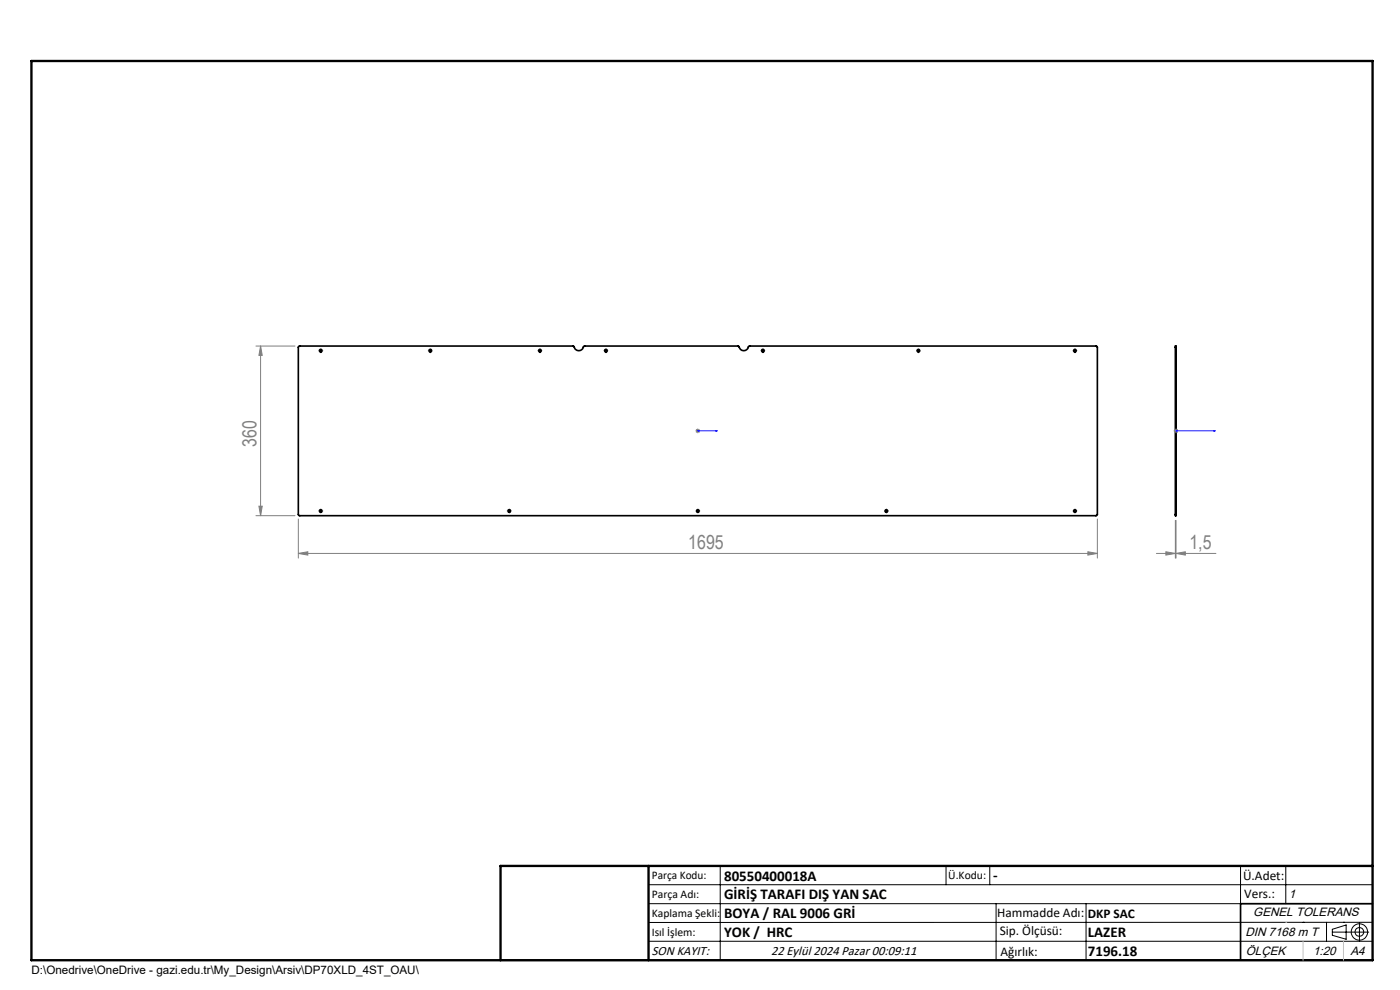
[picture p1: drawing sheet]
<svg xmlns="http://www.w3.org/2000/svg" width="297mm" height="210mm" viewBox="0 0 297 210" stroke-linecap="round" stroke-linejoin="round" font-family="sans-serif">
<g fill="none" stroke="#000" stroke-width=".35">
<path d="M63.4 73.5l58.3-.1a1.12 1.12 0 0 0 1.1 1 1.12 1.12 0 0 0 1.1-1h32.7a1.24 1.24 0 0 0 1.9 .7l.5-.7h73.6l.2 .2v35.5l-.2 .3h-169.1l-.2-.3zM249.3 73.7v-.3h.2v.3M249.3 73.7h.2M249.3 73.7v35.4M249.5 73.7v35.4M249.3 109.1v.3h.2v-.3M249.3 109.1h.2M291.2 191.7h-28v12M106.2 203.7h185"/>
<circle cx="68" cy="74.4" r=".28"/>
<circle cx="91.3" cy="74.4" r=".28"/>
<circle cx="114.5" cy="74.4" r=".27"/>
<circle cx="128.5" cy="74.4" r=".28"/>
<circle cx="161.8" cy="74.4" r=".28"/>
<circle cx="194.8" cy="74.4" r=".27"/>
<circle cx="228" cy="74.4" r=".28"/>
<circle cx="68" cy="108.4" r=".28"/>
<circle cx="108" cy="108.4" r=".28"/>
<circle cx="148" cy="108.4" r=".28"/>
<circle cx="188" cy="108.4" r=".28"/>
<circle cx="228" cy="108.4" r=".28"/>
</g>
<g fill="none" stroke="#000" stroke-width=".21">
<path d="M67.8 74.4h.5M68.1 74.1v.5M91.1 74.4h.4M91.3 74.1v.5M114.3 74.4h.5M114.5 74.1v.5M128.3 74.4h.5M128.6 74.1v.5M161.6 74.4h.5M161.9 74.1v.5M194.6 74.4h.5M194.8 74.1v.5"/>
<path d="M227.8 74.4h.5M228 74.1v.5M67.8 108.4h.5M68.1 108.2v.4M107.8 108.4h.5M108.1 108.2v.4M147.8 108.4h.5M148 108.2v.4M187.8 108.4h.5M188 108.2v.4M227.8 108.4h.5M228 108.2v.4"/>
<path d="M137.6 187.7h153.6M137.6 191.7h153.6M137.6 199.7h153.6M152.8 183.7v20M200.7 183.7v4M210 183.7v4M211.3 191.7v12M230.4 191.7v12M263.2 183.7v20M272.8 183.7v8M276.4 195.6h.1M281.4 195.6v4.1"/>
<path d="M282.6 197.7h7.8M282.6 197.1l3-.9v3l-3-.8zM285 195.6h.1M288.4 195.8v3.8M291.2 195.6l-153.6 .1"/>
<circle cx="288.4" cy="197.7" r="1.74"/>
<circle cx="288.4" cy="197.7" r=".93"/>
</g>
<path d="M147.9 91.4h.2zM148 91.4h.1M148 91.4h4.2M152.2 91.4h-.4h.4M249.4 91.4h.2zM249.5 91.4h.1M249.5 91.4h8.3M257.8 91.4h-.4h.4" fill="none" stroke="#00f" stroke-width=".21"/>
<g fill="none" stroke="#808080" stroke-width=".21">
<path d="M54.3 73.4h8.3M55.3 73.4v36M55.3 73.4l.3 2h-.7zM147.5 91.4h1.1M147.7 91l.7 .7M148 90.9v1M148.4 91l-.7 .7M249 91.4h1M249.1 91l.7 .7M249.5 90.9v1M249.8 91l-.7 .7M54.3 109.4h8.3"/>
<path d="M54.9 107.4h.7l-.3 2zM63.3 117.4l2-.4v.7zM63.3 110.1v8.3M63.3 117.4h169.5M230.8 117l2 .4-2 .3zM232.8 110.1v8.3M245.3 117.4h12.7M247.3 117l2 .4-2 .3zM249.3 110.4v8M249.5 117.4l2-.4v.7zM249.5 110.4v8"/>
</g>
<g fill="none" stroke="#000" stroke-width=".21" stroke-dasharray="15.2 1.3 1.3 1.3" stroke-linecap="butt">
<path d="M67.6 74.4h-.1M68.1 73.9v-.1M91.3 73.9v-.1M114.1 74.4h-.1M114.6 73.9v-.1M128.1 74.4h-.1M128.6 73.9v-.1M161.4 74.4h-.1M161.9 73.9v-.1M194.4 74.4h-.1M194.9 73.9v-.1M227.6 74.4h-.1"/>
<path d="M228.1 73.9v-.1M67.6 108.4h-.1M68.1 107.9v-.1M107.6 108.4h-.1M108.1 107.9v-.1M147.6 108.4h-.1M148.1 107.9v-.1M187.6 108.4h-.1M188.1 107.9v-.1M227.6 108.4h-.1M228.1 107.9v-.1"/>
</g>
<path d="M6.7 12.9h284.5v190.8h-284.5zM137.6 183.7v20M291.2 183.7h-185v20" fill="none" stroke="#000" stroke-width=".5"/>
<path d="M272.8 195.6h.1M276.4 199.7v4M285 199.7v4" fill="none" stroke="#c0c0c0" stroke-width=".21"/>
<g fill="#00f">
<path d="M151.8 91.4h.4zM147.9 91.4h.2z"/>
<path d="M249.4 91.4h.2zM257.4 91.4h.4z"/>
</g>
<g fill="#808080">
<path d="M63.3 117.4l2-.4v.7zM230.8 117l2 .4-2 .3zM247.3 117l2 .4-2 .3zM249.5 117.4l2-.4v.7z"/>
<path d="M54.9 107.4h.7l-.3 2zM55.3 73.4l.3 2h-.7z"/>
</g>
<g font-size="4.1" fill="#808080">
<text x="54.4" y="94.8" transform="rotate(-90 54.4 94.8)">360</text>
<text x="146" y="116.4">1695</text>
<text x="252.3" y="116.4">1,5</text>
</g>
<g font-size="3.2">
<text x="153.6" y="186.8">80550400018A</text>
<text x="153.6" y="190.8">GİRİŞ TARAFI DIŞ YAN SAC</text>
<text x="210.7" y="186.6">-</text>
<text x="153.6" y="194.8">BOYA / RAL 9006 GRİ</text>
<text x="153.6" y="198.8">YOK / HRC</text>
<text x="230.8" y="198.7">LAZER</text>
<text x="230.8" y="202.8">7196.18</text>
</g>
<g font-size="2.8">
<text x="263.7" y="186.7">Ü.Adet:</text>
<text x="263.9" y="190.5">Vers.:</text>
<text x="211.5" y="194.5">Hammadde Adı:</text>
<text x="230.8" y="194.7">DKP SAC</text>
<text x="138.3" y="202.6">SON KAYIT:</text>
<text x="163.6" y="202.6">22 Eylül 2024 Pazar 00:09:11</text>
<text x="212.1" y="198.4">Sip. Ölçüsü:</text>
<text x="212.2" y="202.7">Ağırlık:</text>
</g>
<g font-size="2.6">
<text x="273.4" y="190.4">1</text>
<text x="265.9" y="194.4">GENEL TOLERANS</text>
<text x="264.2" y="198.5">DIN 7168 m T</text>
<text x="264.3" y="202.6">ÖLÇEK</text>
<text x="278.5" y="202.6">1:20</text>
<text x="286.5" y="202.6">A4</text>
</g>
<g font-size="2.5">
<text x="138.3" y="186.4">Parça Kodu:</text>
<text x="138.3" y="190.5">Parça Adı:</text>
<text x="201.2" y="186.5">Ü.Kodu:</text>
<text x="138.3" y="194.5">Kaplama Şekli:</text>
<text x="138.3" y="198.6">Isıl İşlem:</text>
<text x="6.7" y="206.7">D:\Onedrive\OneDrive - gazi.edu.tr\My_Design\Arsiv\DP70XLD_4ST_OAU\</text>
</g>
</svg>
